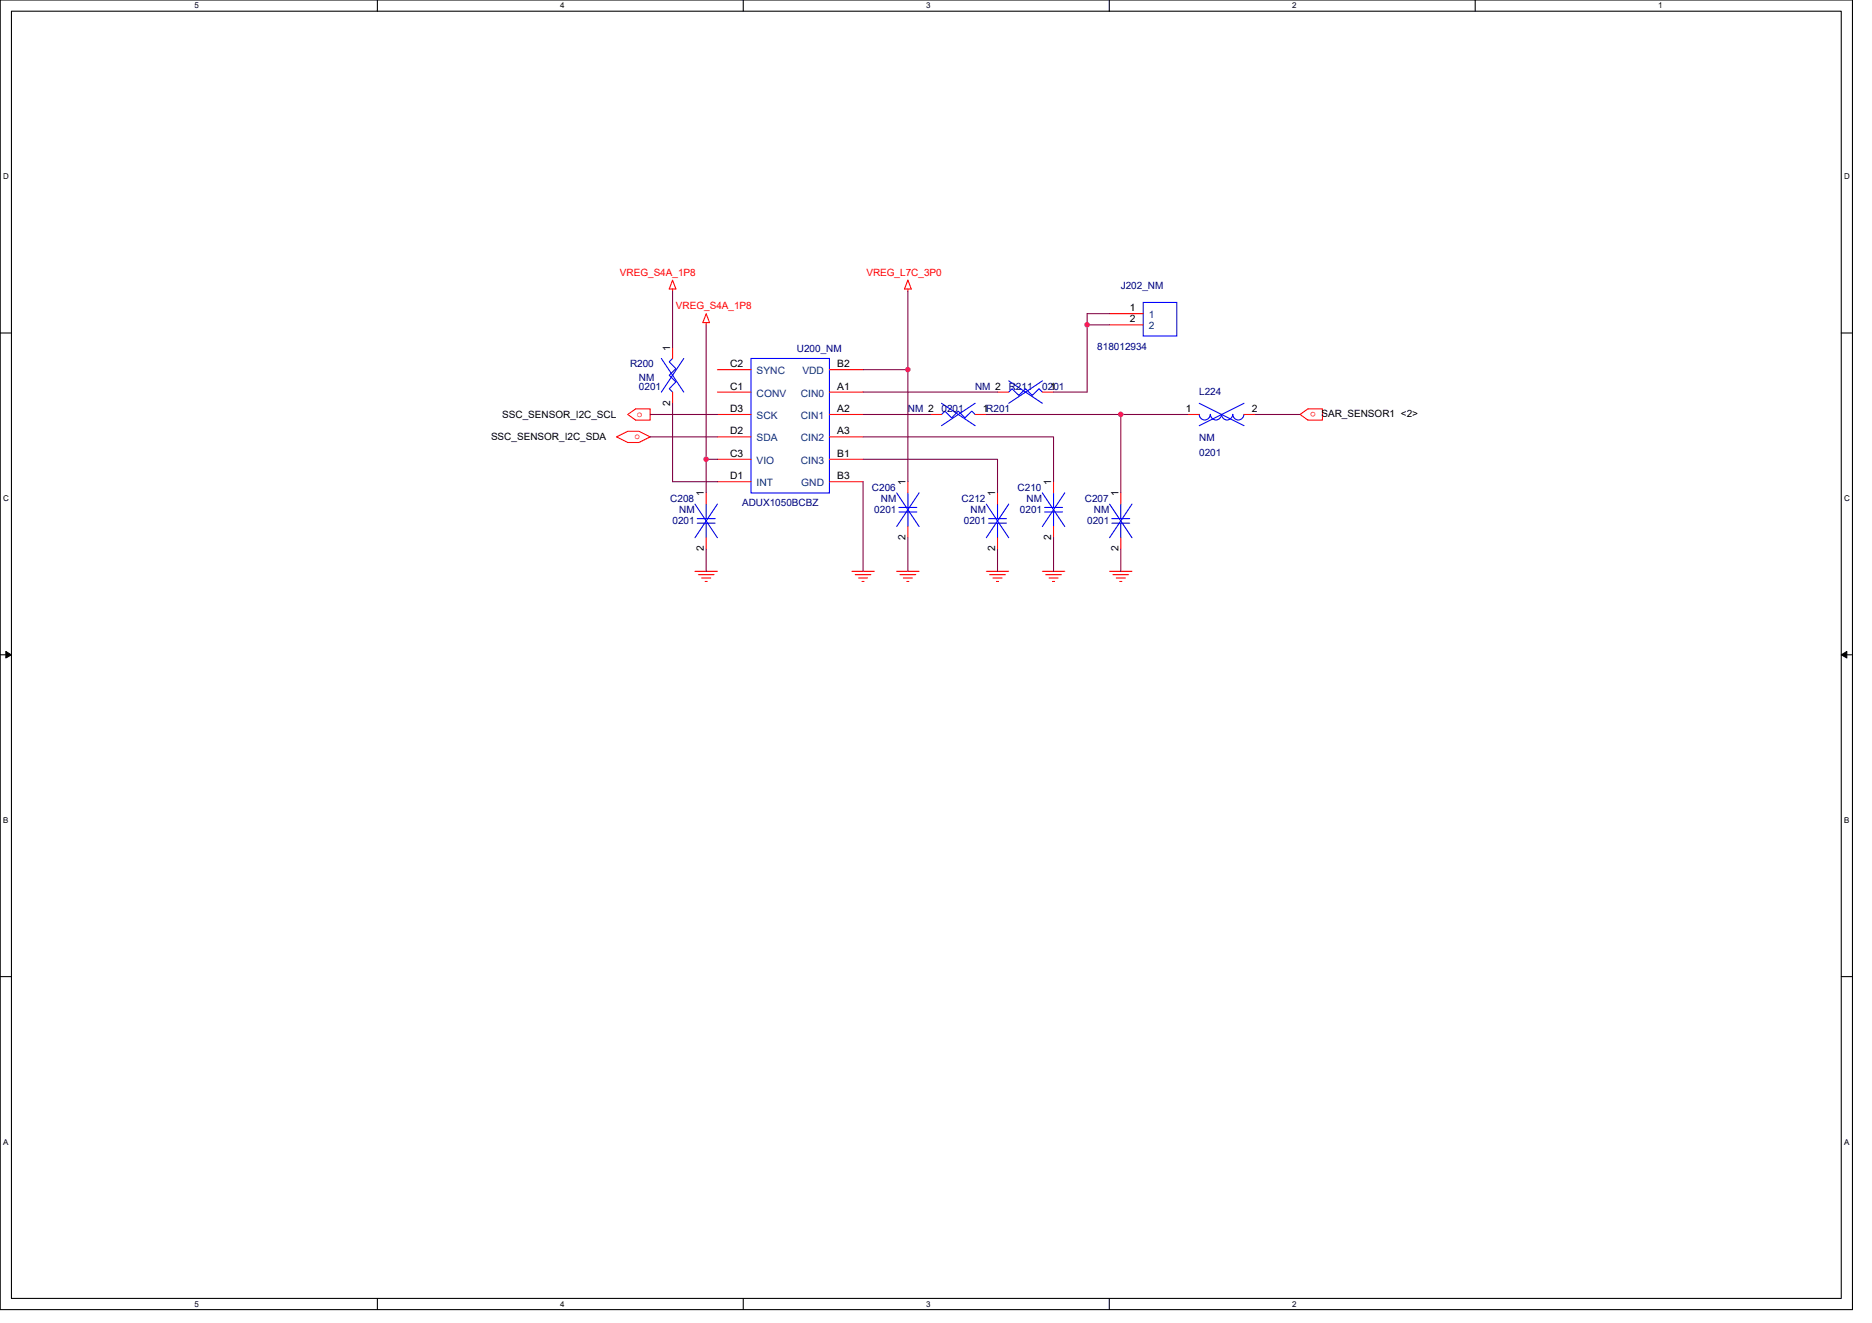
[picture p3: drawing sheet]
<svg xmlns="http://www.w3.org/2000/svg" width="297mm" height="210mm" viewBox="0 0 297 210" stroke-linecap="round" stroke-linejoin="round" font-family="sans-serif">
<path d="M0 0h293.9v207.9h-293.9zM1.8 1.8h290.4v204.3h-290.4z" fill="none" stroke="#000" stroke-width=".17"/>
<g fill="#fff">
<path d="M30.8 .2h.7v1.4h-.7z"/>
<path d="M30.8 206.3h.7v1.4h-.7z"/>
</g>
<path d="M59.9 0v1.8M59.9 206.1v1.8" fill="none" stroke="#000" stroke-width=".17"/>
<g fill="#fff">
<path d="M88.9 .2h.7v1.4h-.7z"/>
<path d="M88.9 206.3h.7v1.4h-.7z"/>
</g>
<path d="M117.9 0v1.8M117.9 206.1v1.8" fill="none" stroke="#000" stroke-width=".17"/>
<g fill="#fff">
<path d="M147 .2h.7v1.4h-.7z"/>
<path d="M147 206.3h.7v1.4h-.7z"/>
</g>
<path d="M176 0v1.8M176 206.1v1.8" fill="none" stroke="#000" stroke-width=".17"/>
<g fill="#fff">
<path d="M205 .2h.7v1.4h-.7z"/>
<path d="M205 206.3h.7v1.4h-.7z"/>
</g>
<path d="M234.1 0v1.8" fill="none" stroke="#000" stroke-width=".17"/>
<g fill="#fff">
<path d="M263.1 .2h.7v1.4h-.7z"/>
<path d="M.5 27.3h.9v1.4h-.9z"/>
<path d="M292.6 27.3h.9v1.4h-.9z"/>
<path d="M.5 78.4h.9v1.4h-.9z"/>
<path d="M292.6 78.4h.9v1.4h-.9z"/>
</g>
<path d="M0 52.9h1.8M292.2 52.9h1.7" fill="none" stroke="#000" stroke-width=".17"/>
<g fill="#fff">
<path d="M.5 129.5h.8v1.4h-.8z"/>
<path d="M292.6 129.5h.9v1.4h-.9z"/>
</g>
<path d="M0 103.9h1.8M292.2 103.9h1.7" fill="none" stroke="#000" stroke-width=".17"/>
<path d="M.9 103.4l.9 .5-.9 .5zM292.2 103.9l.8-.5v1z" fill="#000" stroke="#000" stroke-width=".16"/>
<g fill="#fff">
<path d="M.5 180.5h.8v1.4h-.8z"/>
<path d="M292.6 180.5h.9v1.4h-.9z"/>
</g>
<path d="M0 155h1.8M292.2 155h1.7" fill="none" stroke="#000" stroke-width=".17"/>
<g fill="none" stroke="#f00" stroke-width=".17">
<path d="M106.7 44.4l.5 1.5h-1zM106.7 45.9v.3M106.7 55.1v1.8M112.1 49.8l.5 1.4h-1.1zM112.1 51.2v.4M113.8 58.7h5.4M131.6 58.7h5.3M144.1 44.4l.5 1.5h-1.1zM144.1 45.9v.3M176.1 49.8h5.3M176.1 51.6h5.3M97.8 69.3l1.8-.8h1.8l1.8 .8-1.8 .9h-1.8z"/>
<path d="M99.6 65.8l1.3-.9h2.3v1.8h-2.3zM106.7 62.2v1.8M112.1 78.2v1.8M113.8 62.2h5.4M113.8 72.9h5.4M113.8 76.5h5.4M113.8 69.3h5.4M113.8 65.8h5.4M131.6 62.2h5.3M131.6 65.8h5.3M131.6 69.3h5.3M131.6 72.9h5.3"/>
<path d="M131.6 76.5h5.3M144.1 76.5v1.7M147.6 65.8h1.8M154.7 65.8h1.8M158.3 78.2v1.8M158.3 62.2h1.8M165.4 62.2h1.8M167.2 76.5v1.7M177.8 78.2v1.8M188.5 65.8h1.8M197.4 65.8h1.8M206.3 65.8l1.2-.9h2.3v1.8h-2.3z"/>
<path d="M110.3 90.7h3.5M110.8 91.2h2.5M111.3 91.7h1.5M111.9 92.3h.3M112.1 85.3v1.8M135.2 90.7h3.5M135.7 91.2h2.5M136.2 91.7h1.5M136.8 92.3h.3M142.3 90.7h3.5M142.8 91.2h2.5M143.3 91.7h1.5"/>
<path d="M143.9 92.3h.3M144.1 83.6v1.7M156.5 90.7h3.6M157 91.2h2.5M157.6 91.7h1.4M158.1 92.3h.4M158.3 85.3v1.8M165.4 90.7h3.5M165.9 91.2h2.5M166.5 91.7h1.4M167 92.3h.3M167.2 83.6v1.7"/>
<path d="M176.1 90.7h3.5M176.6 91.2h2.5M177.1 91.7h1.5M177.7 92.3h.3M177.8 85.3v1.8"/>
</g>
<g fill="none" stroke="#00f" stroke-width=".17">
<path d="M104.9 56.9l3.6 5.3M106.7 56.9l-.5 .5 1 1.1-1 1.1 1 1-1 1.1 .5 .5M108.5 56.9l-3.6 5.3M119.2 56.9h12.4v21.3h-12.4zM181.4 48h5.3v5.3h-5.3zM142.3 78.2l3.5 5.4M144.1 78.2v2.3M145.8 78.2l-3.5 5.4M149.4 65.8l.5-.5 1.1 1 1.1-1 1 1 1.1-1 .5 .5M149.4 64l5.3 3.6M154.7 64l-5.3 3.6M160.1 62.2l.5-.5 1.1 1.1 1-1.1 1.1 1.1 1.1-1.1 .5 .5"/>
<path d="M160.1 60.5l5.3 3.5M165.4 60.5l-5.3 3.5M165.4 78.2l3.5 5.4M167.2 78.2v2.3M168.9 78.2l-3.5 5.4M190.3 65.8a.88 .88 0 0 0 .9 .9 .88 .88 0 0 0 .8-.9M190.3 64l7.1 3.6M192.1 65.8a.88 .88 0 0 0 .8 .9 .88 .88 0 0 0 .9-.9M193.8 65.8a.88 .88 0 0 0 .9 .9 .88 .88 0 0 0 .9-.9 .89 .89 0 0 0 .9 .9 .89 .89 0 0 0 .9-.9M197.4 64l-7.1 3.6M110.3 80l3.5 5.3M110.6 82.3h2.9"/>
<path d="M110.6 83h2.9M112.1 80v2.3M112.1 83v2.3M113.8 80l-3.5 5.3M142.6 80.5h2.9M142.6 81.3h2.9M144.1 81.3v2.3M156.5 80l3.6 5.3M156.9 82.3h2.8M156.9 83h2.8M158.3 80v2.3M158.3 83v2.3"/>
<path d="M160.1 80l-3.6 5.3M165.8 80.5h2.8M165.8 81.3h2.8M167.2 81.3v2.3M176.1 80l3.5 5.3M176.4 82.3h2.9M176.4 83h2.9M177.8 80v2.3M177.8 83v2.3M179.6 80l-3.5 5.3"/>
</g>
<g fill="none" stroke="#800040" stroke-width=".17">
<path d="M106.7 46.2v8.9M112.1 51.6v21.3M136.9 58.7h7.2M144.1 46.2v12.5M144.1 58.7v17.8M172.5 51.6h3.6M172.5 51.6v10.6h-5.3M176.1 49.8h-3.6v1.8M103.2 65.8h10.6M103.2 69.3h10.6M106.7 64v12.5h7.1M112.1 72.9v5.3"/>
<path d="M112.1 72.9h1.7M136.9 72.9h21.4v5.3M136.9 65.8h10.7M136.9 62.2h21.4M136.9 76.5v14.2M136.9 69.3h30.3v7.2M156.5 65.8h21.3M177.8 65.8v12.4M177.8 65.8h10.7M199.2 65.8h7.1M112.1 87.1v3.6M144.1 85.3v5.4"/>
<path d="M158.3 87.1v3.6M167.2 85.3v5.4M177.8 87.1v3.6"/>
</g>
<g fill="#f0f" stroke="#f0f" stroke-width=".17">
<circle cx="112" cy="72.9" r=".35"/>
<circle cx="144" cy="58.7" r=".35"/>
<circle cx="177.8" cy="65.8" r=".35"/>
<circle cx="172.5" cy="51.5" r=".35"/>
</g>
<g font-size="1.6" fill="#f00">
<text x="98.4" y="43.7">VREG_S4A_1P8</text>
<text x="137.5" y="43.7">VREG_L7C_3P0</text>
<text x="107.2" y="49.1">VREG_S4A_1P8</text>
<text x="208.8" y="65.4" transform="rotate(180 208.8 65.4)">o</text>
<text x="100.7" y="69.7">o</text>
<text x="101" y="66.1">o</text>
</g>
<g font-size="1.6" fill="#000080">
<text x="177.8" y="45.9">J202_NM</text>
<text x="100" y="58.3">R200</text>
<text x="126.4" y="55.8">U200_NM</text>
<text x="174.1" y="55.5">818012934</text>
<text x="101.4" y="60.5">NM</text>
<text x="101.4" y="61.9">0201</text>
<text x="144.1" y="65.4">NM 2</text>
<text x="149.4" y="65.4">0201</text>
<text x="154.7" y="61.9">NM 2</text>
<text x="160.1" y="61.9">R211</text>
<text x="165.4" y="61.9">0201</text>
<text x="190.3" y="62.8">L224</text>
<text x="190.3" y="70">NM</text>
<text x="138.4" y="77.9">C206</text>
<text x="161.5" y="77.9">C210</text>
<text x="190.3" y="72.4">0201</text>
<text x="106.4" y="79.7">C208</text>
<text x="106.7" y="83.2">0201</text>
<text x="107.8" y="81.4">NM</text>
<text x="117.7" y="80.4">ADUX1050BCBZ</text>
<text x="138.7" y="81.4">0201</text>
<text x="139.8" y="79.7">NM</text>
<text x="152.6" y="79.7">C212</text>
<text x="152.9" y="83.2">0201</text>
<text x="154" y="81.4">NM</text>
<text x="161.8" y="81.4">0201</text>
<text x="162.9" y="79.7">NM</text>
<text x="172.1" y="79.7">C207</text>
<text x="172.5" y="83.2">0201</text>
<text x="173.6" y="81.4">NM</text>
</g>
<g font-size="1.6">
<text x="179.3" y="49.4">1</text>
<text x="179.3" y="51.2">2</text>
<text x="106.3" y="55.6" transform="rotate(-90 106.3 55.6)">1</text>
<text x="115.9" y="58.3">C2</text>
<text x="132.9" y="58.3">B2</text>
<text x="106.3" y="64.4" transform="rotate(-90 106.3 64.4)">2</text>
<text x="115.9" y="61.8">C1</text>
<text x="115.9" y="65.4">D3</text>
<text x="132.9" y="61.8">A1</text>
<text x="132.9" y="65.4">A2</text>
<text x="156" y="65.4">1R201</text>
<text x="166.6" y="61.8">1</text>
<text x="188.1" y="65.4">1</text>
<text x="198.6" y="65.4">2</text>
<text x="77.9" y="69.9">SSC_SENSOR_I2C_SDA</text>
<text x="79.7" y="66.3">SSC_SENSOR_I2C_SCL</text>
<text x="115.9" y="69">D2</text>
<text x="132.9" y="69">A3</text>
<text x="209.7" y="66.1">SAR_SENSOR1 &lt;2&gt;</text>
<text x="115.9" y="72.5">C3</text>
<text x="115.9" y="76.1">D1</text>
<text x="132.9" y="76.1">B3</text>
<text x="132.9" y="72.5">B1</text>
<text x="143.7" y="77" transform="rotate(-90 143.7 77)">1</text>
<text x="166.8" y="77" transform="rotate(-90 166.8 77)">1</text>
<text x="111.7" y="78.8" transform="rotate(-90 111.7 78.8)">1</text>
<text x="157.9" y="78.8" transform="rotate(-90 157.9 78.8)">1</text>
<text x="177.5" y="78.8" transform="rotate(-90 177.5 78.8)">1</text>
<text x="111.7" y="87.5" transform="rotate(-90 111.7 87.5)">2</text>
<text x="143.7" y="85.7" transform="rotate(-90 143.7 85.7)">2</text>
<text x="157.9" y="87.5" transform="rotate(-90 157.9 87.5)">2</text>
<text x="166.8" y="85.7" transform="rotate(-90 166.8 85.7)">2</text>
<text x="177.5" y="87.5" transform="rotate(-90 177.5 87.5)">2</text>
</g>
<g font-size="1.6" fill="#004080">
<text x="182.3" y="50.5">1</text>
<text x="182.3" y="52.3">2</text>
<text x="120.1" y="59.4">SYNC</text>
<text x="127.3" y="59.4">VDD</text>
<text x="120.1" y="62.9">CONV</text>
<text x="127.1" y="62.9">CIN0</text>
<text x="120.1" y="70.1">SDA</text>
<text x="120.1" y="66.5">SCK</text>
<text x="127.1" y="66.5">CIN1</text>
<text x="127.1" y="70.1">CIN2</text>
<text x="120.1" y="73.6">VIO</text>
<text x="120.1" y="77.2">INT</text>
<text x="127.1" y="73.6">CIN3</text>
<text x="127.1" y="77.2">GND</text>
</g>
<g font-size="1.3">
<text x="30.8" y="1.3">5</text>
<text x="88.9" y="1.3">4</text>
<text x="147" y="1.3">3</text>
<text x="205" y="1.3">2</text>
<text x="263.1" y="1.3">1</text>
<text x=".5" y="28.4">D</text>
<text x="292.6" y="28.4">D</text>
<text x=".5" y="79.5">C</text>
<text x="292.6" y="79.5">C</text>
<text x=".5" y="130.6">B</text>
<text x="292.6" y="130.6">B</text>
<text x=".5" y="181.7">A</text>
<text x="292.6" y="181.7">A</text>
<text x="30.8" y="207.4">5</text>
<text x="88.9" y="207.4">4</text>
<text x="147" y="207.4">3</text>
<text x="205" y="207.4">2</text>
</g>
</svg>
